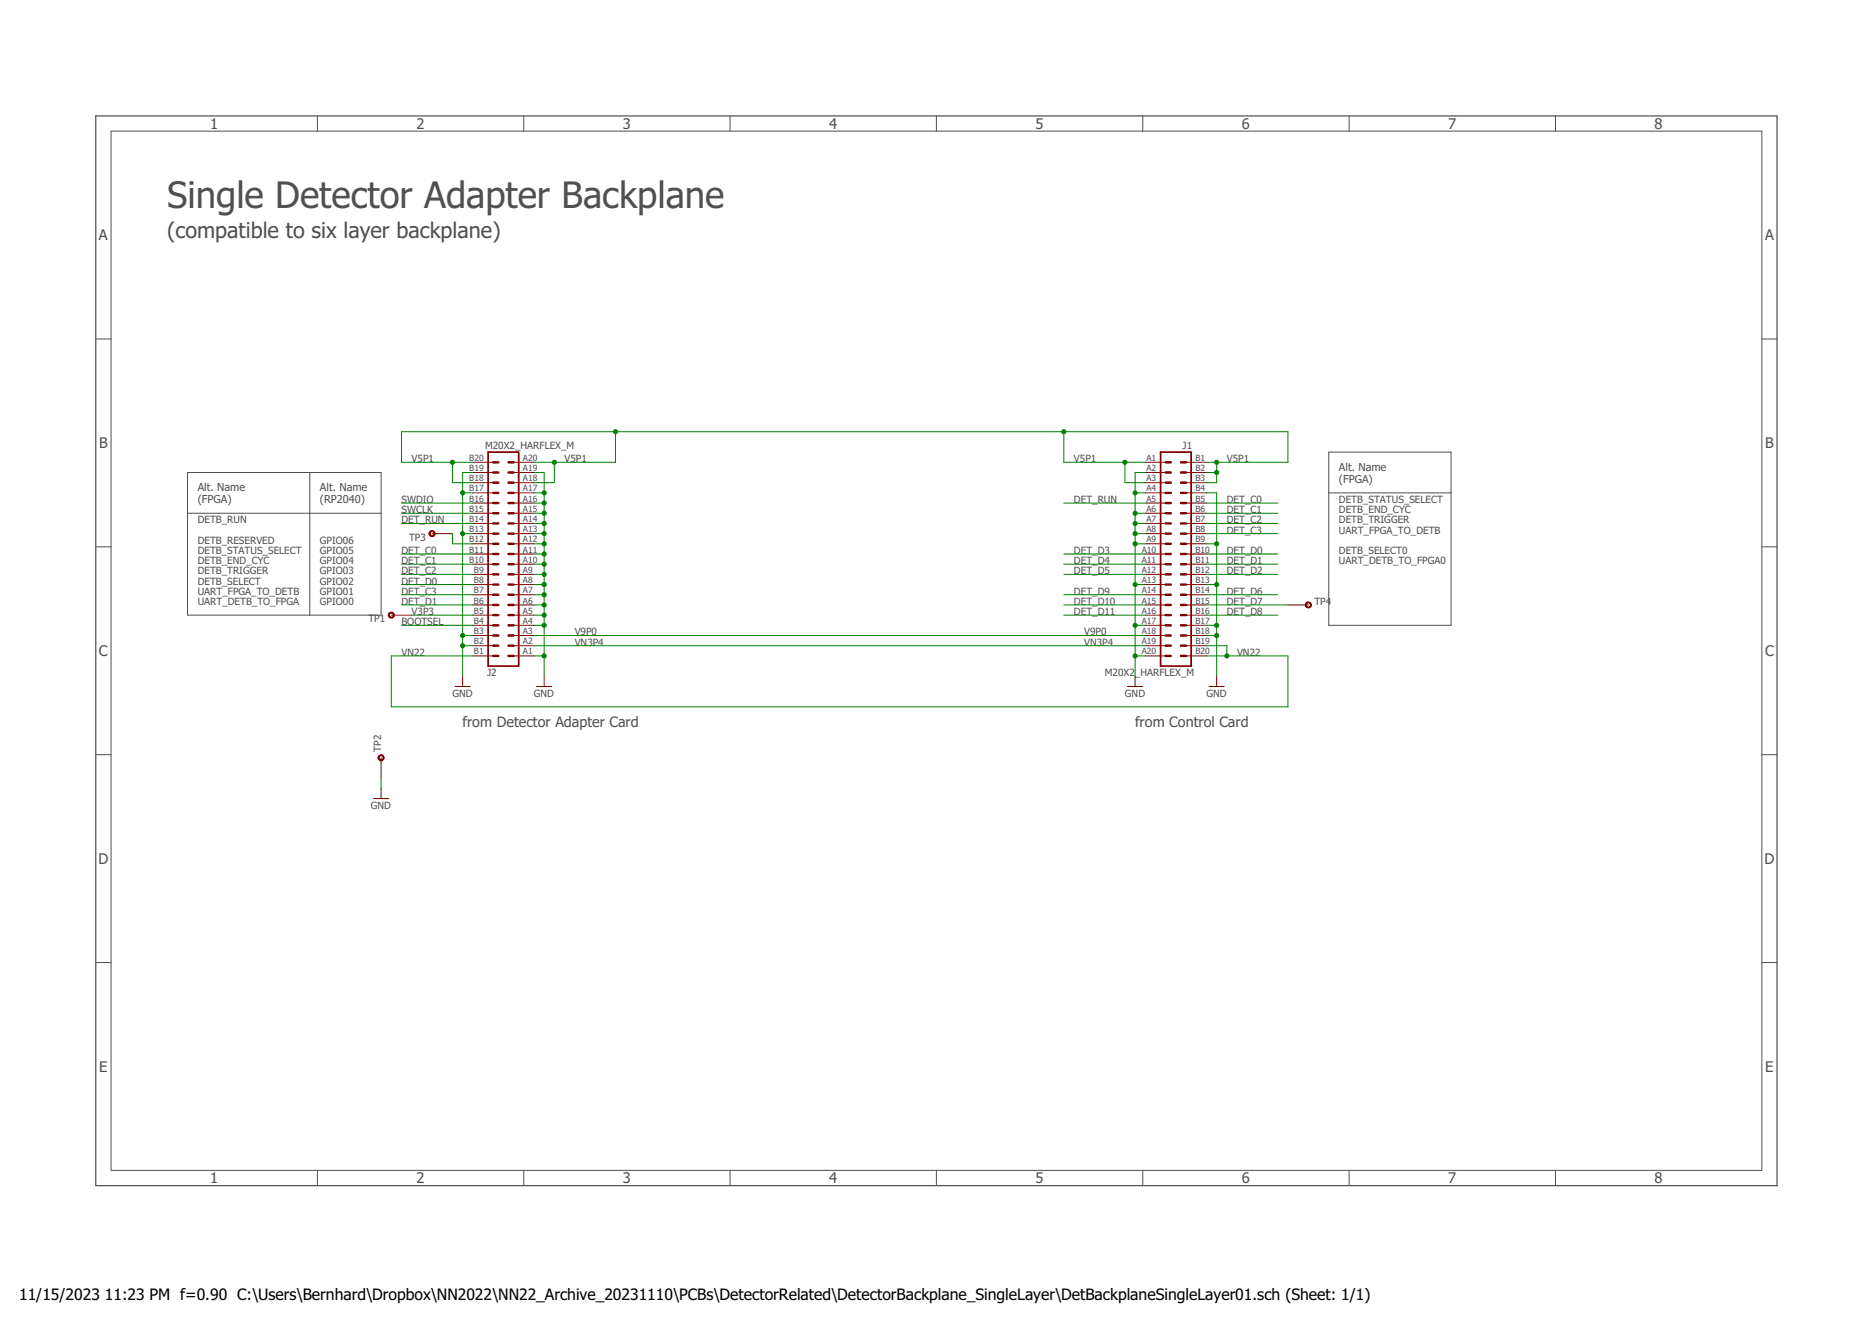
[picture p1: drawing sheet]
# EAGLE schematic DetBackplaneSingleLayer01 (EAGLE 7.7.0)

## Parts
J1  M20X2_HARFLEX_M  [M20X2_HARFLEX_M]
J2  M20X2_HARFLEX_M  [M20X2_HARFLEX_M]
TP1  TESTPOINT_ROUND  [TESTPAD_ROUND]
TP2  TESTPOINT1X01  [1X01]
TP3  TESTPOINT_ROUND  [TESTPAD_ROUND]
TP4  TESTPOINT_ROUND  [TESTPAD_ROUND]

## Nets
BOOTSEL: J2.B4
DET_C0: J1.B5 J2.B11
DET_C1: J1.B6 J2.B10
DET_C2: J1.B7 J2.B9
DET_C3: J1.B8 J2.B7
DET_D0: J1.B10 J2.B8
DET_D1: J1.B11 J2.B6
DET_D2: J1.B12
DET_D3: J1.A10
DET_D4: J1.A11
DET_D5: J1.A12
DET_D6: J1.B14
DET_D7: J1.B15 TP4.P$1
DET_D8: J1.B16
DET_D9: J1.A14
DET_D10: J1.A15
DET_D11: J1.A16
DET_RUN: J1.A5 J2.B14
GND: J1.A2 J1.A4 J1.A6 J1.A7 J1.A8 J1.A9 J1.A13 J1.A17 J1.A20 J1.B4 J1.B9 J1.B13 J1.B17 J1.B18 J2.A1 J2.A4 J2.A5 J2.A6 J2.A7 J2.A8 J2.A9 J2.A10 J2.A11 J2.A12 J2.A13 J2.A14 J2.A15 J2.A16 J2.A17 J2.A19 J2.B2 J2.B3 J2.B13 J2.B17 J2.B19 TP2.1
N$1: J2.B12 TP3.P$1
SWCLK: J2.B15
SWDIO: J2.B16
V3P3: J2.B5 TP1.P$1
V5P1: J1.A1 J1.A3 J1.B1 J1.B2 J1.B3 J2.A18 J2.A20 J2.B18 J2.B20
V9P0: J1.A18 J2.A3
VN3P4: J1.A19 J2.A2
VN22: J1.B19 J1.B20 J2.B1

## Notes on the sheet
- Single Detector Adapter Backplane
- (compatible to six layer backplane)
- Alt. Name
  (FPGA)
- Alt. Name
  (FPGA)
- Alt. Name
  (RP2040)
- DETB_STATUS_SELECT
- DETB_END_CYC
- DETB_RUN | DETB_TRIGGER
- UART_FPGA_TO_DETB
- DETB_RESERVED | GPIO06
- DETB_STATUS_SELECT | GPIO05 | DETB_SELECT0
- DETB_END_CYC | GPIO04 | UART_DETB_TO_FPGA0
- DETB_TRIGGER | GPIO03
- DETB_SELECT | GPIO02
- UART_FPGA_TO_DETB | GPIO01
- UART_DETB_TO_FPGA | GPIO00
- from Detector Adapter Card | from Control Card
